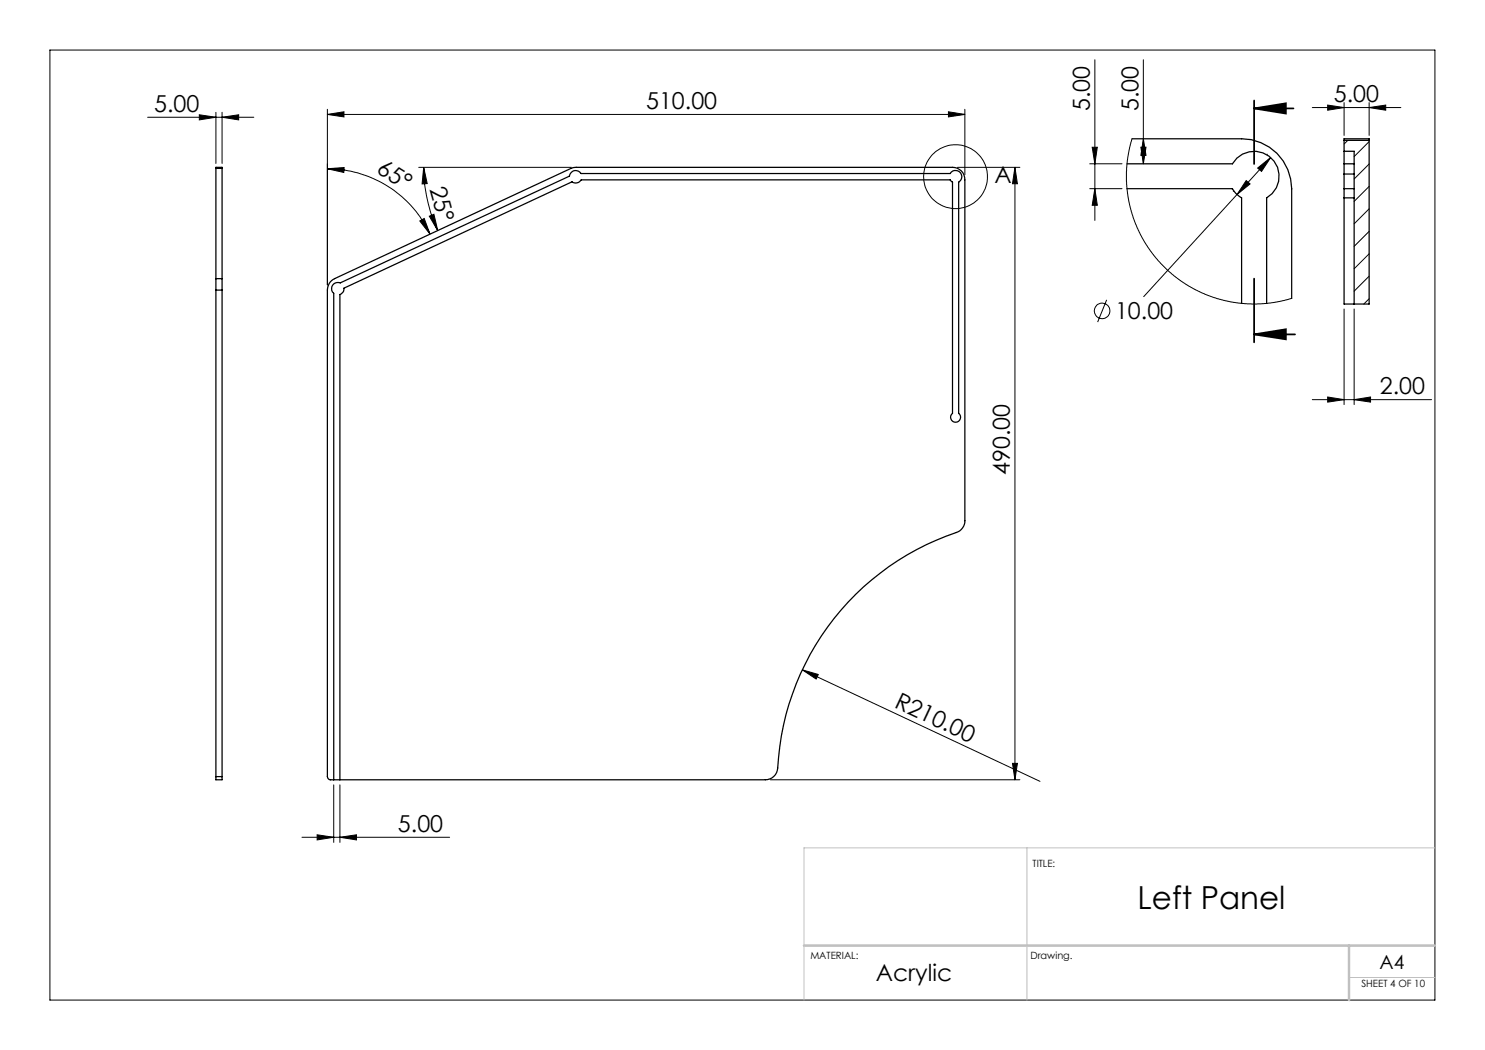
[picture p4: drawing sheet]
<svg xmlns="http://www.w3.org/2000/svg" width="297mm" height="210mm" viewBox="0 0 297 210" stroke-linecap="round" stroke-linejoin="round" font-family="sans-serif">
<g fill="none" stroke="#000" stroke-width=".2">
<path d="M10 10h277v190h-277zM219 12v32.1M228.7 12v20.8M29.5 23.5h21.3M39.9 23l3.3 .5-3.3 .5zM43.2 22.5v10.2M44.4 23.5l3.3-.5v1zM44.4 22.5v10.2M65.5 33.8l3.3-.3v1zM65.5 33.8a22.7 22.7 0 0 1 20.5 13M65.5 22.9l3.3-.5v1zM65.5 21.9v35.1"/>
<path d="M65.5 22.9h127.5M83.7 33.5h30.6M84.7 33.5l.7 3.2-1 .1zM84.7 33.5a30.9 30.9 0 0 0 2.9 12.6M189.7 22.4l3.3 .5-3.3 .5zM191.5 33.5h12.5M193 21.9v13.1M203 33.5v122.5M203 33.5l.5 3.3h-1zM217.9 32.8h6.5M217.9 37.7h6.5M218.4 29.4h1.1l-.5 3.4z"/>
<path d="M219 37.7l.5 3.4h-1.1zM226.4 27.8l-.8 3.6-.3 2.9 .1 3.4 .6 3.7 1.2 3.5 1.1 2.5 1.8 2.8 2.3 2.7 2.5 2.3 3.3 2.3 2.7 1.3 3.8 1.3 3.1 .5 3.6 .2 3.2-.3 3.7-.8M228.2 29.4h1l-.5 3.4zM228.7 27.8l.5 3.3h-1zM246.7 38.2v.1M247.4 38.9l-18.7 20.4M249.2 36.1l.8 .7-2.6 2.1zM251.5 33.6l2.6-2.1-1.8 2.8zM253.4 30.8l.1 .1M254.1 31.5l-6.7 7.4M262.5 21.5h17.7M265.5 21l3.3 .5-3.3 .5z"/>
<path d="M268.8 20.5v6.6M269.6 28.1l-.8 .7M273.8 28.3l-3 3M273.8 32.8l-3 3M273.8 37.3l-3 3M273.8 21.5l3.3-.5v1zM273.8 20.5v6.6M84 44.2l.8-.5 1.2 3.1zM85.9 43.2l.9-.3 .8 3.2zM221.3 60l-1.8 4.4M273.8 41.8l-3 3M273.8 46.3l-3 3"/>
<path d="M273.8 50.8l-3 3M273.8 55.2l-3 3M273.8 59.8l-1 1M262.5 79.9h23.8M265.5 79.4l3.3 .5-3.3 .5zM268.8 61.8v19.1M270.8 79.9l3.3-.5v1zM270.8 61.8v19.1M160.5 134l3.2 .9-.5 .9zM160.5 134l47.5 22.3M66.7 157v11.5M68 157v11.5"/>
<path d="M154.1 156h49.9M202.5 152.7h1l-.5 3.3zM60.4 167.5h29.5M63.4 167l3.3 .5-3.3 .5zM68 167.5l3.3-.5v1z"/>
<circle cx="191.1" cy="35.3" r="6.4"/>
<circle cx="220.4" cy="62.2" r="1.55"/>
</g>
<path d="M250.8 21.7h7.9M250.8 20.1v12.7M250.8 21.7l6.4-1v2zM250.8 55.7v12.8M250.8 66.9h8.2M250.8 66.9l6.4-1v2z" fill="none" stroke="#000" stroke-width=".35"/>
<path d="M205.4 169.6v30.4M287 169.6h-126.2v30.4M269.8 195.5h17.2" fill="none" stroke="#c0c0c0" stroke-width=".2"/>
<path d="M160.8 189.1h126.2M269.8 189.1v10.9" fill="none" stroke="#c0c0c0" stroke-width=".5"/>
<g fill="#000">
<path d="M160.5 134l3.2 .9-.5 .9z"/>
<path d="M39.9 23l3.3 .5-3.3 .5zM44.4 23.5l3.3-.5v1z"/>
<path d="M65.5 22.9l3.3-.5v1zM189.7 22.4l3.3 .5-3.3 .5zM63.4 167l3.3 .5-3.3 .5zM68 167.5l3.3-.5v1zM251.5 33.6l2.6-2.1-1.8 2.8zM249.2 36.1l.8 .7-2.6 2.1zM265.5 79.4l3.3 .5-3.3 .5zM270.8 79.9l3.3-.5v1z"/>
<path d="M84.7 33.5l.7 3.2-1 .1zM85.9 43.2l.9-.3 .8 3.2z"/>
<path d="M203 33.5l.5 3.3h-1zM202.5 152.7h1l-.5 3.3zM218.4 29.4h1.1l-.5 3.4zM219 37.7l.5 3.4h-1.1zM228.7 27.8l.5 3.3h-1zM228.2 29.4h1l-.5 3.4z"/>
<path d="M250.8 21.7l6.4-1v2zM250.8 66.9l6.4-1v2z"/>
<path d="M273.8 21.5l3.3-.5v1zM265.5 21l3.3 .5-3.3 .5z"/>
<path d="M84 44.2l.8-.5 1.2 3.1zM65.5 33.8l3.3-.3v1z"/>
</g>
<g fill="none" stroke="#000" stroke-width=".25">
<path d="M43.2 33.7v-.2h1.2v.2M43.2 33.7v22M43.2 33.7h1.2M44.4 33.7v22M225.4 32.8h21.1a5 5 0 0 1 7.9-1.1 5 5 0 0 1-1.1 7.9v21.1M225.4 37.7h21.1a4.9 4.9 0 0 0 1.8 1.9v21.1M226.4 27.8h21.9a10 10 0 0 1 10 9.9v22M268.8 28.1v-.3h5v.3M268.8 30.3v2.5M268.8 37.7v1.9M268.8 32.8v2M268.8 32.8h2"/>
<path d="M268.8 37.7h2M268.8 28.1h5M268.8 30.3h2v30.5M268.8 28.1v2.2M268.8 34.8v2.9M268.8 39.6h2M268.8 34.8h2M273.8 28.1v32.7h-5v-21.2M43.2 55.7v2.3M43.2 58h1.2M43.2 58v97.3M43.2 55.7h1.2"/>
<path d="M44.4 55.7v2.3M44.4 58v97.3M66.1 56.4l.8-.7 47.8-22.2h75.8a2.41 2.41 0 0 1 2.5 2.5v68.1a2.49 2.49 0 0 1-1.7 2.4 52.7 52.7 0 0 0-35.8 47.5 2.45 2.45 0 0 1-2.4 2h-87a.66 .66 0 0 1-.6-.7v-97.3l.1-.7zM43.2 155.3v.7h1.2v-.7M43.2 155.3h1.2M66.7 156v-97.3a1.24 1.24 0 0 1-.2-1.6 1.24 1.24 0 0 1 1.6-.5l45.8-21.4a1.26 1.26 0 0 1 .9-1.1 1.26 1.26 0 0 1 1.4 .6h73.8a1.25 1.25 0 0 1 2-.2 1.25 1.25 0 0 1-.3 1.9v46.3a.99 .99 0 0 1 .1 1.4 .99 .99 0 0 1-1.4 0 .99 .99 0 0 1 .1-1.4v-46.3l-.5-.4h-73.8a1.27 1.27 0 0 1-1.8 .4l-45.6 21.2a1.19 1.19 0 0 1-.8 1.3v97.1"/>
</g>
<text font-size="6.3" x="227.5" y="181.8">Left Panel</text>
<g font-size="4.7">
<text x="30.8" y="22.4">5.00</text>
<text x="129.2" y="21.8">510.00</text>
<text x="218" y="22.3" transform="rotate(-90 218 22.3)">5.00</text>
<text x="227.7" y="22.3" transform="rotate(-90 227.7 22.3)">5.00</text>
<text x="266.8" y="20.5">5.00</text>
<text x="75.1" y="34.5" transform="rotate(32 75.1 34.5)">65°</text>
<text x="85.9" y="37.7" transform="rotate(75 85.9 37.7)">25°</text>
<text x="198.9" y="36.6">A</text>
<text x="223" y="63.9">10.00</text>
<text x="276" y="78.9">2.00</text>
<text x="202" y="95" transform="rotate(-90 202 95)">490.00</text>
<text x="178.7" y="141.4" transform="rotate(25 178.7 141.4)">R210.00</text>
<text x="79.6" y="166.4">5.00</text>
<text x="175.2" y="196.2">Acrylic</text>
</g>
<text font-size="3.9" x="275.9" y="193.8">A4</text>
<g font-size="2">
<text x="206.5" y="173.5">TITLE:</text>
<text x="162.1" y="191.7">MATERIAL:</text>
<text x="206.1" y="191.7">Drawing.</text>
<text x="272.3" y="197.4">SHEET 4 OF 10</text>
</g>
</svg>
